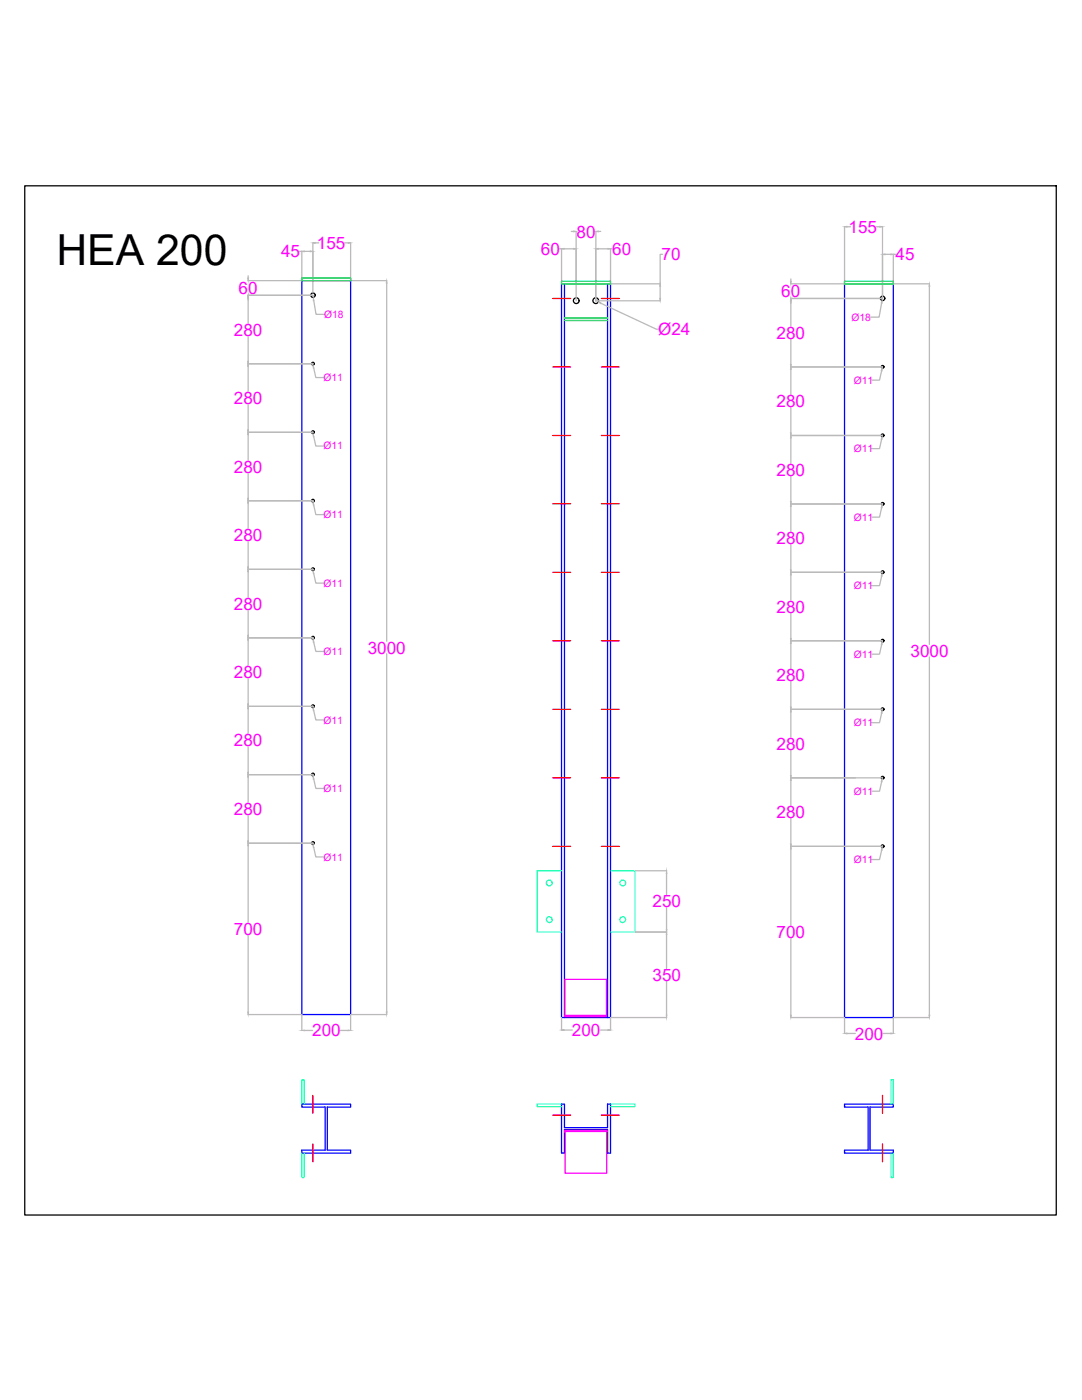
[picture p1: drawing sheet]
<svg xmlns="http://www.w3.org/2000/svg" width="216mm" height="279mm" viewBox="0 0 216 279" stroke-linecap="round" stroke-linejoin="round" font-family="sans-serif">
<!-- layer: 0 -->
<path d="M60.2 56h9.8v146.5h-9.8zM112 56.6h9.8v146.5h-9.8zM112.6 56.6v146.5M121.2 56.6v146.5M168.5 56.6h9.8v146.5h-9.8zM60.2 220.3h9.8v.6h-4.7v8.6h4.7v.6h-9.8v-.6h4.7v-8.6h-4.7zM121.2 225.4h-8.6v4.7h-.6v-9.8h.6v4.7h8.6v-4.7h.6v9.8h-.6M168.5 220.3h9.8v.6h-4.7v8.6h4.7v.6h-9.8v-.6h4.7v-8.6h-4.7z" fill="none" stroke="#00f" stroke-width=".25"/>
<g fill="none" stroke="#0ff" stroke-width=".25">
<path d="M112 173.8h-4.8v12.2h4.8M121.8 173.8h4.9v12.2h-4.9M60.2 230.1v4.9h.5v-4.9M60.2 220.3v-4.8h.5v4.8M112 220.3h-4.8v.6h4.8M121.8 220.3h4.9v.6h-4.9M177.8 230.1v4.9h.5v-4.9M177.8 220.3v-4.8h.5v4.8"/>
<circle cx="109.6" cy="176.2" r=".57"/>
<circle cx="124.3" cy="176.2" r=".57"/>
<circle cx="109.6" cy="183.5" r=".57"/>
<circle cx="124.3" cy="183.5" r=".57"/>
</g>
<g fill="none" stroke="#000" stroke-width=".25">
<path d="M4.9 37.1h205.9v205.4h-205.9zM121.2 225.4v4.7"/>
<circle cx="62.4" cy="58.9" r=".44"/>
<circle cx="176.1" cy="59.5" r=".44"/>
<circle cx="62.4" cy="72.6" r=".28"/>
<circle cx="115" cy="60" r=".57"/>
<circle cx="118.9" cy="60" r=".57"/>
<circle cx="176.1" cy="73.2" r=".28"/>
<circle cx="62.4" cy="99.9" r=".28"/>
<circle cx="62.4" cy="86.3" r=".28"/>
<circle cx="176.1" cy="86.9" r=".28"/>
<circle cx="62.4" cy="113.6" r=".28"/>
<circle cx="176.1" cy="100.6" r=".28"/>
<circle cx="176.1" cy="114.2" r=".28"/>
<circle cx="62.4" cy="127.3" r=".28"/>
<circle cx="176.1" cy="127.9" r=".28"/>
<circle cx="62.4" cy="140.9" r=".28"/>
<circle cx="62.4" cy="154.6" r=".28"/>
<circle cx="176.1" cy="155.2" r=".28"/>
<circle cx="176.1" cy="141.5" r=".28"/>
<circle cx="62.4" cy="168.3" r=".28"/>
<circle cx="176.1" cy="168.9" r=".28"/>
</g>
<g fill="none" stroke="#f00" stroke-width=".25">
<path d="M110.3 59.6h3.6M120 59.6h3.6M110.3 73.2h3.6M120 73.2h3.6M110.3 86.9h3.6M120 86.9h3.6M110.3 100.5h3.6M110.3 114.2h3.6M120 100.5h3.6M120 114.2h3.6M110.3 127.9h3.6M120 127.9h3.6"/>
<path d="M110.3 141.6h3.6M110.3 155.2h3.6M120 141.6h3.6M120 155.2h3.6M110.3 168.9h3.6M120 168.9h3.6M62.4 218.6v3.6M176.1 218.6v3.6M62.4 228.3v3.6M110.3 222.5h3.6M120 222.5h3.6M176.1 228.3v3.6"/>
</g>
<g fill="none" stroke="#bababa" stroke-width=".25">
<path d="M49.5 58.9h12.9M49.5 55v.5M49.5 59.4v5.1M59.7 50.2h.5M60.2 50.1v5.9h-10.7M60.7 50.2h1.2M62.4 59.1h.1M62.4 48.5v9.9M62.6 59.9l.5 2.8h1.7M62.9 48.5h.7M68.8 48.5h.7M70 48.5v7.5h7.2"/>
<path d="M77.2 56.5v71.5M111.6 49.7h.4v6.9M112.6 49.7h1.9M114 46.2h.5M115 46.2v13.8M118.9 49.7v10.3h12.8M118.9 46.2v13.8M119.4 49.7h1.9M119.4 46.2h.5M122.3 49.7h-.5v6.9h9.9v-5.8h.5M131.7 57.1v2.5M157.8 55.7v.4"/>
<path d="M168.5 45.3v11.3h-10.7M169 45.3h.7M174.9 45.3h.7M176.1 45.3v14.3h-18.3M176.6 50.8h1.2M178.3 56.6h7.1M178.8 50.8h-.5v5.8M185.4 57.1v71.5M49.5 72.6h12.9M49.5 67v5.1M49.5 73.1v5.1M62.4 72.7h.1"/>
<path d="M62.6 73.4l.4 2h1.6M119.8 60.5l11.2 5.2h.4M157.8 73.2h18.3M157.8 60v5.2M157.8 67.6v5.1M157.8 73.7v5.1M175.9 60.5l-.5 2.8h-1.7M175.9 74l-.4 1.9h-1.7M49.5 99.9h12.9M49.5 86.3h12.9M49.5 80.7v5.1M49.5 86.7v5.2"/>
<path d="M49.5 94.4v5M62.4 86.4h.1M62.6 87.1l.4 1.9h1.6M157.8 86.9h18.3M157.8 81.3v5.1M157.8 87.4v5.1M157.8 95v5.1M175.9 87.6l-.4 1.9h-1.7M49.5 113.6h12.9M49.5 100.4v5.1M49.5 108v5.1M49.5 114.1v5.1"/>
<path d="M62.4 113.7h.1M62.4 100h.1M62.6 114.5l.4 1.9h1.6M62.6 100.8l.4 1.9h1.6M157.8 114.2h18.3M157.8 101v5.1M157.8 108.7v5M157.8 114.7v5.1M175.9 115l-.4 1.9h-1.7M175.9 101.3l-.4 1.9h-1.7M176.1 100.5l-18.3 .1M49.5 127.3h12.9"/>
<path d="M49.5 121.7v5.1M49.5 127.8v5.1M49.5 135.4v5.1M62.4 127.4h.1M62.6 128.1l.4 1.9h1.6M77.2 130.5v71.5M157.8 127.9h18.3M157.8 122.3v5.1M157.8 128.4v5.1M157.8 136v5.1M175.9 128.7l-.4 1.9h-1.7M185.4 131.1v71.5"/>
<path d="M49.5 154.6h12.9M49.5 141h12.9M49.5 141.4v5.1M49.5 149.1v5M49.5 155.1v5.1M62.4 154.7h.1M62.4 141.1h.1M62.6 155.4l.4 2h1.6M62.6 141.8l.4 1.9h1.6M157.8 155.2h18.3M157.8 141.6h18.3M157.8 142.1v5.1"/>
<path d="M157.8 149.6v5.2M157.8 155.7v5.1M175.9 156l-.4 1.9h-1.7M175.9 142.3l-.4 1.9h-1.7M49.5 168.3h12.9M49.5 162.7v5.1M49.5 168.8v15.3M62.4 168.4h.1M62.6 169.1l.4 1.9h1.6M126.7 173.8h6.3M133 174.3v4.3M157.8 168.9h18.3"/>
<path d="M157.8 163.3v5.1M157.8 169.4v15.3M175.9 169.7l-.4 1.8h-1.7M49.5 186.6v15.4M126.7 186h6.3M133 181.1v4.4M133 186.5v6.8M133 195.8v6.8M157.8 187.2v15.4M49.5 202.5h10.7v3.2M60.7 205.7h1.7M67.8 205.7h1.7"/>
<path d="M77.2 202.5h-7.2v3.2M112 203.1v2.5M112.6 205.6h1.6M119.7 205.6h1.6M133 203.1h-11.2v2.5M157.8 203.1h10.7v3.1M169 206.2h1.7M176.1 206.2h1.7M178.3 203.1v3.1M178.3 203.1h7.1"/>
</g>
<g fill="#bababa" stroke="#bababa" stroke-width=".2">
<path d="M131.6 59.6h.2l-.1 .4z"/>
<path d="M131.7 56.6l.1 .5h-.2z"/>
<path d="M119.4 60.3l.5 .1-.1 .2z"/>
<path d="M49.4 202h.2l-.1 .5z"/>
<path d="M49.5 168.3l.1 .5h-.2z"/>
<path d="M49.5 58.9l.1 .5h-.2z"/>
<path d="M49.4 55.5h.2l-.1 .5z"/>
<path d="M61.9 50.1l.5 .1h-.5z"/>
<path d="M60.2 50.2l.5-.1v.1z"/>
<path d="M69.5 205.6l.5 .1h-.5z"/>
<path d="M60.2 205.7l.5-.1v.1z"/>
<path d="M77.2 56v.5h-.1z"/>
<path d="M77.1 202h.1v.5z"/>
<path d="M49.4 167.8h.2l-.1 .5z"/>
<path d="M49.5 154.6l.1 .5h-.2z"/>
<path d="M49.4 154.1h.2l-.1 .5z"/>
<path d="M49.5 141l.1 .4h-.2z"/>
<path d="M49.4 140.5h.2l-.1 .5z"/>
<path d="M49.5 127.3l.1 .5h-.2z"/>
<path d="M49.4 126.8h.2l-.1 .5z"/>
<path d="M49.5 113.6l.1 .5h-.2z"/>
<path d="M49.4 113.1h.2l-.1 .5z"/>
<path d="M49.5 99.9l.1 .5h-.2z"/>
<path d="M49.4 99.4h.2l-.1 .5z"/>
<path d="M49.5 86.3l.1 .4h-.2z"/>
<path d="M49.4 85.8h.2l-.1 .5z"/>
<path d="M49.5 72.6l.1 .5h-.2z"/>
<path d="M49.4 72.1h.2l-.1 .5z"/>
<path d="M62.5 59.5l.1 .4-.1 .1z"/>
<path d="M62.5 168.7l.1 .4-.1 .1z"/>
<path d="M62.5 155l.1 .4-.1 .1z"/>
<path d="M62.5 141.3l.1 .5h-.1z"/>
<path d="M62.5 127.6l.1 .5h-.1z"/>
<path d="M62.5 114l.1 .4-.1 .1z"/>
<path d="M62.5 100.3l.1 .5h-.1z"/>
<path d="M62.5 86.7l.1 .4h-.1z"/>
<path d="M62.5 73l.1 .4h-.1z"/>
<path d="M69.5 48.4l.5 .1-.5 .1z"/>
<path d="M62.4 48.5l.5-.1v.2z"/>
<path d="M157.7 202.6h.2l-.1 .5z"/>
<path d="M157.8 168.9l.1 .5h-.2z"/>
<path d="M157.8 59.6l.1 .4h-.2z"/>
<path d="M157.7 56.1h.2l-.1 .5z"/>
<path d="M168.5 45.3l.5-.1v.1z"/>
<path d="M175.6 45.2l.5 .1h-.5z"/>
<path d="M176.1 50.8l.5-.1v.1z"/>
<path d="M177.8 50.7l.5 .1h-.5z"/>
<path d="M177.8 206.2h.5l-.5 .1z"/>
<path d="M168.5 206.2h.5v.1z"/>
<path d="M185.4 56.6l.1 .5h-.1z"/>
<path d="M185.4 202.6h.1l-.1 .5z"/>
<path d="M176 60v.5h-.2z"/>
<path d="M176 169.2v.5l-.2-.1z"/>
<path d="M176 155.5v.5h-.2z"/>
<path d="M176 141.8v.5h-.2z"/>
<path d="M176 128.2v.5l-.2-.1z"/>
<path d="M176 114.5v.5l-.2-.1z"/>
<path d="M176 100.8v.5h-.2z"/>
<path d="M176 87.2v.4h-.2z"/>
<path d="M176 73.5v.5h-.2z"/>
<path d="M157.7 168.4h.2l-.1 .5z"/>
<path d="M157.8 155.2l.1 .5h-.2z"/>
<path d="M157.7 154.8h.2l-.1 .4z"/>
<path d="M157.8 141.6l.1 .5h-.2z"/>
<path d="M157.7 141.1h.2l-.1 .5z"/>
<path d="M157.8 127.9l.1 .5h-.2z"/>
<path d="M157.7 127.4h.2l-.1 .5z"/>
<path d="M157.8 114.2l.1 .5h-.2z"/>
<path d="M157.7 113.7h.2l-.1 .5z"/>
<path d="M157.8 100.6l.1 .4h-.2z"/>
<path d="M157.7 100.1h.2l-.1 .5z"/>
<path d="M157.8 86.9l.1 .5h-.2z"/>
<path d="M157.7 86.4h.2l-.1 .5z"/>
<path d="M157.8 73.2l.1 .5h-.2z"/>
<path d="M157.7 72.7h.2l-.1 .5z"/>
<path d="M121.3 205.5l.5 .1-.5 .1z"/>
<path d="M112 205.6l.6-.1v.2z"/>
<path d="M133 186l.1 .5h-.1z"/>
<path d="M133 202.6h.1l-.1 .5z"/>
<path d="M133 185.5h.1l-.1 .5z"/>
<path d="M133 173.8l.1 .5h-.1z"/>
<path d="M118.9 49.7l.5-.1v.1z"/>
<path d="M121.3 49.6l.5 .1h-.5z"/>
<path d="M118.9 46.2l.5-.1v.2z"/>
<path d="M114.5 46.1l.5 .1-.5 .1z"/>
<path d="M114.5 49.6l.5 .1h-.5z"/>
<path d="M112 49.7l.6-.1v.1z"/>
</g>
<path d="M112.7 195.5h8.3v7.4h-8.3zM112.7 202.6h8.3M112.6 225.6h8.6M112.6 225.8h8.6M112.8 225.4v8.7h8.3v-8.7" fill="none" stroke="#f0f" stroke-width=".25"/>
<path d="M60.2 55.5h9.8v.5h-9.8zM112 56.1h9.8v.5h-9.8zM168.5 56.1h9.8v.5h-9.8zM112.6 63.5h8.6M112.6 64h8.6" fill="none" stroke="#0f0" stroke-width=".25"/>
<text font-size="8.5" x="11.2" y="52.9">HEA 200</text>
<g font-size="3.4" fill="#f0f">
<text x="115" y="47.4">80</text>
<text x="169.3" y="46.4">155</text>
<text x="56.1" y="51.4">45</text>
<text x="63.2" y="49.7">155</text>
<text x="107.9" y="50.8">60</text>
<text x="122.2" y="50.8">60</text>
<text x="132" y="51.9">70</text>
<text x="178.7" y="51.9">45</text>
<text x="47.6" y="58.7">60</text>
<text x="155.9" y="59.3">60</text>
<text x="46.7" y="67">280</text>
<text x="131.3" y="66.9">Ø24</text>
<text x="155" y="67.6">280</text>
<text x="46.7" y="80.6">280</text>
<text x="155" y="81.3">280</text>
<text x="46.7" y="94.3">280</text>
<text x="155" y="94.9">280</text>
<text x="46.7" y="108">280</text>
<text x="155" y="108.6">280</text>
<text x="46.7" y="121.7">280</text>
<text x="155" y="122.3">280</text>
<text x="73.4" y="130.4">3000</text>
<text x="181.7" y="131.1">3000</text>
<text x="46.7" y="135.3">280</text>
<text x="155" y="135.9">280</text>
<text x="46.7" y="149">280</text>
<text x="155" y="149.6">280</text>
<text x="46.7" y="162.6">280</text>
<text x="155" y="163.3">280</text>
<text x="130.2" y="181.1">250</text>
<text x="46.7" y="186.6">700</text>
<text x="155" y="187.2">700</text>
<text x="130.2" y="195.7">350</text>
<text x="62.3" y="206.8">200</text>
<text x="114.1" y="206.8">200</text>
<text x="170.6" y="207.5">200</text>
</g>
<g font-size="2" fill="#f0f">
<text x="64.7" y="63.5">Ø18</text>
<text x="169.9" y="64">Ø18</text>
<text x="64.5" y="76">Ø11</text>
<text x="170.4" y="76.6">Ø11</text>
<text x="64.5" y="89.7">Ø11</text>
<text x="170.4" y="90.3">Ø11</text>
<text x="64.5" y="103.4">Ø11</text>
<text x="170.4" y="103.9">Ø11</text>
<text x="64.5" y="117.1">Ø11</text>
<text x="170.4" y="117.6">Ø11</text>
<text x="64.5" y="130.7">Ø11</text>
<text x="170.4" y="131.2">Ø11</text>
<text x="64.5" y="144.4">Ø11</text>
<text x="170.4" y="144.9">Ø11</text>
<text x="64.5" y="158.1">Ø11</text>
<text x="170.4" y="158.6">Ø11</text>
<text x="64.5" y="171.7">Ø11</text>
<text x="170.4" y="172.3">Ø11</text>
</g>
</svg>
